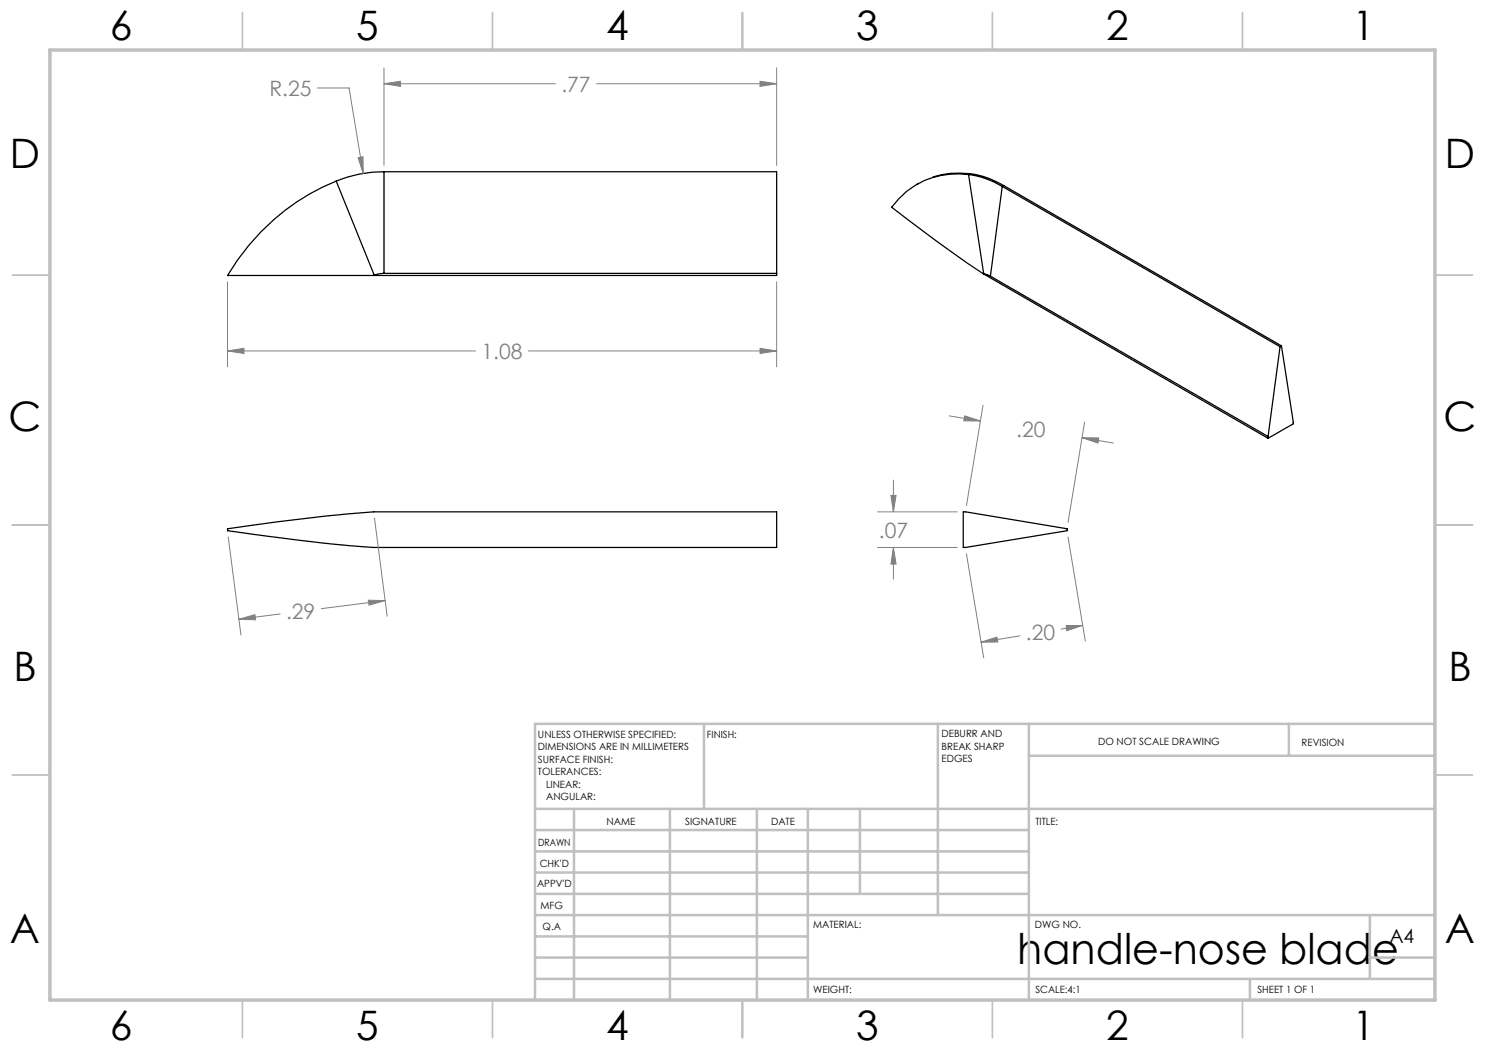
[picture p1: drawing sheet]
<svg xmlns="http://www.w3.org/2000/svg" width="297mm" height="210mm" viewBox="0 0 297 210" stroke-linecap="round" stroke-linejoin="round" font-family="sans-serif">
<g fill="none" stroke="#000" stroke-width=".25">
<path d="M67.2 36.2a44.6 44.6 0 0 0-21.7 18.9M67.2 36.2l7.7 18.9M76.8 34.4a24.7 24.7 0 0 0-9.6 1.8M76.8 34.4v20.3M76.8 34.4h78.5v20.7h-80.6M183.7 36.7l-.3 .2M193.7 34.9a17.6 17.6 0 0 1 6.7 2.4M193.7 34.9a16.2 16.2 0 0 0-15.4 6.5l9 6.8 9.3 6.5M193.7 34.9l3 19.9M194 34.7a17.6 17.6 0 0 1 6.7 2.4M194 34.7a16.6 16.6 0 0 0-7.5 .7M194 34.7l-.3 .2"/>
<path d="M200.4 37.3l-2.3 17.9M200.4 37.3l55.6 32M200.7 37.1l-.3 .2M200.7 37.1l55.6 32.1M45.5 55.1h.1M45.5 55.1h29.2M74.9 55.1h-.2M76.8 54.7l-1.2 .1-.7 .3M76.8 54.7h78.5M196.6 54.7l57 33M196.6 54.7l.1 .1M196.7 54.8l1.4 .4"/>
<path d="M198.1 55.2l55.5 32.1M256 69.3l-2.4 18M256.3 69.2l2.4 15.6-5.1 2.9M256.3 69.2l-.3 .1M253.6 87.3v.4M45.5 105.8l9.9-1.4 9.7-1.2 9.6-.8h80.6v7.1h-80.6a402.7 402.7 0 0 1-29.2-3.4zM192.7 102.4l20.7 3.4v.3l-20.7 3.4z"/>
</g>
<g fill="none" stroke="#808080" stroke-width=".2">
<path d="M63.5 17.6h6.3l2.8 17.1M76.8 16.7l3.3-.4v1zM76.8 13.6v19.5M76.8 16.7h34.3M119.3 16.7h36M152 16.3l3.3 .4-3.3 .6zM155.3 13.6v19.5M71.6 31.5l1-.1v3.3zM45.5 56.4v17M155.3 56.4v17M45.5 70.2l3.3-.5v1zM45.5 70.2h49.6"/>
<path d="M105.7 70.2h49.6M152 69.7l3.3 .5-3.3 .5zM178.2 99.1h1l-.5 3.3zM178.7 96v6.4M189.8 83.2l6.3 1M192.9 83.2l3.2 1h-3.3zM196.6 81.1l-3.3 20M216.4 87.6h3.3l-.1 1zM216.4 87.6l6.3 1M216.9 84.4l-3.3 20.1M45.6 107.4l2.6 19.6M74.9 103.6l2.5 19.7"/>
<path d="M175.5 102.4h16M175.5 109.5h16M178.7 109.5l.5 3.3h-1zM178.7 109.5v6.3M193.3 110.8l3.4 20.8M213.6 107.4l3.5 20.8M47.8 123.9l3.2-1 .1 1.1zM56 122.8l-8.2 1.1M73.7 120l3.3 .1-3.2 .9zM77 120.1l-12.8 1.6M196.2 128.4l3.2-1 .2 1zM204 127.2l-7.8 1.2"/>
<path d="M213.2 125.1h3.3l-3.1 1zM216.5 125.1l-4.3 .7"/>
</g>
<g fill="none" stroke="#c0c0c0" stroke-width=".35">
<path d="M48.5 2.5v7.5M98.5 2.5v7.5M148.5 2.5v7.5M198.5 2.5v7.5M248.5 2.5v7.5M2.5 55h7.5M287 55h7.5M2.5 105h7.5M287 105h7.5M2.5 155h7.5M287 155h7.5M48.5 200v7.5"/>
<path d="M98.5 200v7.5M148.5 200v7.5M198.5 200v7.5M248.5 200v7.5"/>
</g>
<g fill="none" stroke="#c0c0c0" stroke-width=".5">
<path d="M140.8 144.8v17M187.6 144.8v38.2M205.8 144.8v55.2M205.8 151.2h81.2M257.8 144.8v6.4M287 144.8h-180v55.2M107 161.8h180M107 178.8h98.8M107 174.5h98.8M107 170.3h98.8M107 166h98.8M114.8 161.8v38.2"/>
<path d="M134 161.8v38.2M151.4 161.8v38.2M161.6 161.8v38.2M172 161.8v17M107 195.8h180M107 191.5h54.6M107 187.3h54.6M107 183h180M250 195.8v4.2M274 191.5h13M274 183v12.8"/>
</g>
<path d="M10 10h277v190h-277z" fill="none" stroke="#c0c0c0" stroke-width=".7"/>
<path d="M152 69.7l3.3 .5-3.3 .5zM45.5 70.2l3.3-.5v1zM76.8 16.7l3.3-.4v1zM152 16.3l3.3 .4-3.3 .6zM71.6 31.5l1 3.2v-3.3zM73.7 120l3.3 .1-3.2 .9zM47.8 123.9l3.2-1 .1 1.1zM216.4 87.6h3.3l-.1 1zM192.9 83.2l3.2 1h-3.3zM196.2 128.4l3.2-1 .2 1zM213.2 125.1h3.3l-3.1 1zM178.2 99.1h1l-.5 3.3zM178.7 109.5l.5 3.3h-1z" fill="#808080"/>
<text font-size="8.5" x="203.5" y="192.7">handle-nose blade</text>
<g font-size="8.1">
<text x="22" y="8">6</text>
<text x="71.2" y="8">5</text>
<text x="121.2" y="8">4</text>
<text x="171.3" y="8">3</text>
<text x="221.3" y="8">2</text>
<text x="270.5" y="8">1</text>
<text x="2" y="33.6">D</text>
<text x="289" y="33.6">D</text>
<text x="1.7" y="86.1">C</text>
<text x="288.7" y="86.1">C</text>
<text x="2.7" y="136.1">B</text>
<text x="289.7" y="136.1">B</text>
<text x="2" y="188.6">A</text>
<text x="289" y="188.6">A</text>
<text x="22" y="208">6</text>
<text x="71.2" y="208">5</text>
<text x="121.2" y="208">4</text>
<text x="171.3" y="208">3</text>
<text x="221.3" y="208">2</text>
<text x="270.5" y="208">1</text>
</g>
<g font-size="4.2" fill="#808080">
<text x="53.9" y="19.2">R.25</text>
<text x="112.3" y="18.4">.77</text>
<text x="96.3" y="71.8">1.08</text>
<text x="203.3" y="87.5">.20</text>
<text x="175.8" y="107.5">.07</text>
<text x="57.2" y="123.9">.29</text>
<text x="205.2" y="128.1">.20</text>
</g>
<text font-size="3.9" x="277.9" y="188.5">A4</text>
<g font-size="2">
<text x="107.6" y="147.6">UNLESS OTHERWISE SPECIFIED:</text>
<text x="141.4" y="147.6">FINISH:</text>
<text x="188.3" y="147.5">DEBURR AND</text>
<text x="188.3" y="150">BREAK SHARP</text>
<text x="219.6" y="149">DO NOT SCALE DRAWING</text>
<text x="260.3" y="149.2">REVISION</text>
<text x="107.6" y="150.1">DIMENSIONS ARE IN MILLIMETERS</text>
<text x="107.6" y="152.6">SURFACE FINISH:</text>
<text x="107.6" y="155.1">TOLERANCES:</text>
<text x="188.3" y="152.5">EDGES</text>
<text x="109.2" y="157.6">LINEAR:</text>
<text x="109.2" y="160.1">ANGULAR:</text>
<text x="121.3" y="165">NAME</text>
<text x="137" y="164.9">SIGNATURE</text>
<text x="154.2" y="164.9">DATE</text>
<text x="207.1" y="164.9">TITLE:</text>
<text x="107.6" y="169.1">DRAWN</text>
<text x="107.9" y="173.3">CHK'D</text>
<text x="107.4" y="177.4">APPV'D</text>
<text x="108.1" y="181.8">MFG</text>
<text x="108.5" y="186">Q.A</text>
<text x="162.6" y="185.5">MATERIAL:</text>
<text x="207" y="185.5">DWG NO.</text>
<text x="162.6" y="198.5">WEIGHT:</text>
<text x="207.1" y="198.6">SCALE:4:1</text>
<text x="251.5" y="198.6">SHEET 1 OF 1</text>
</g>
</svg>
